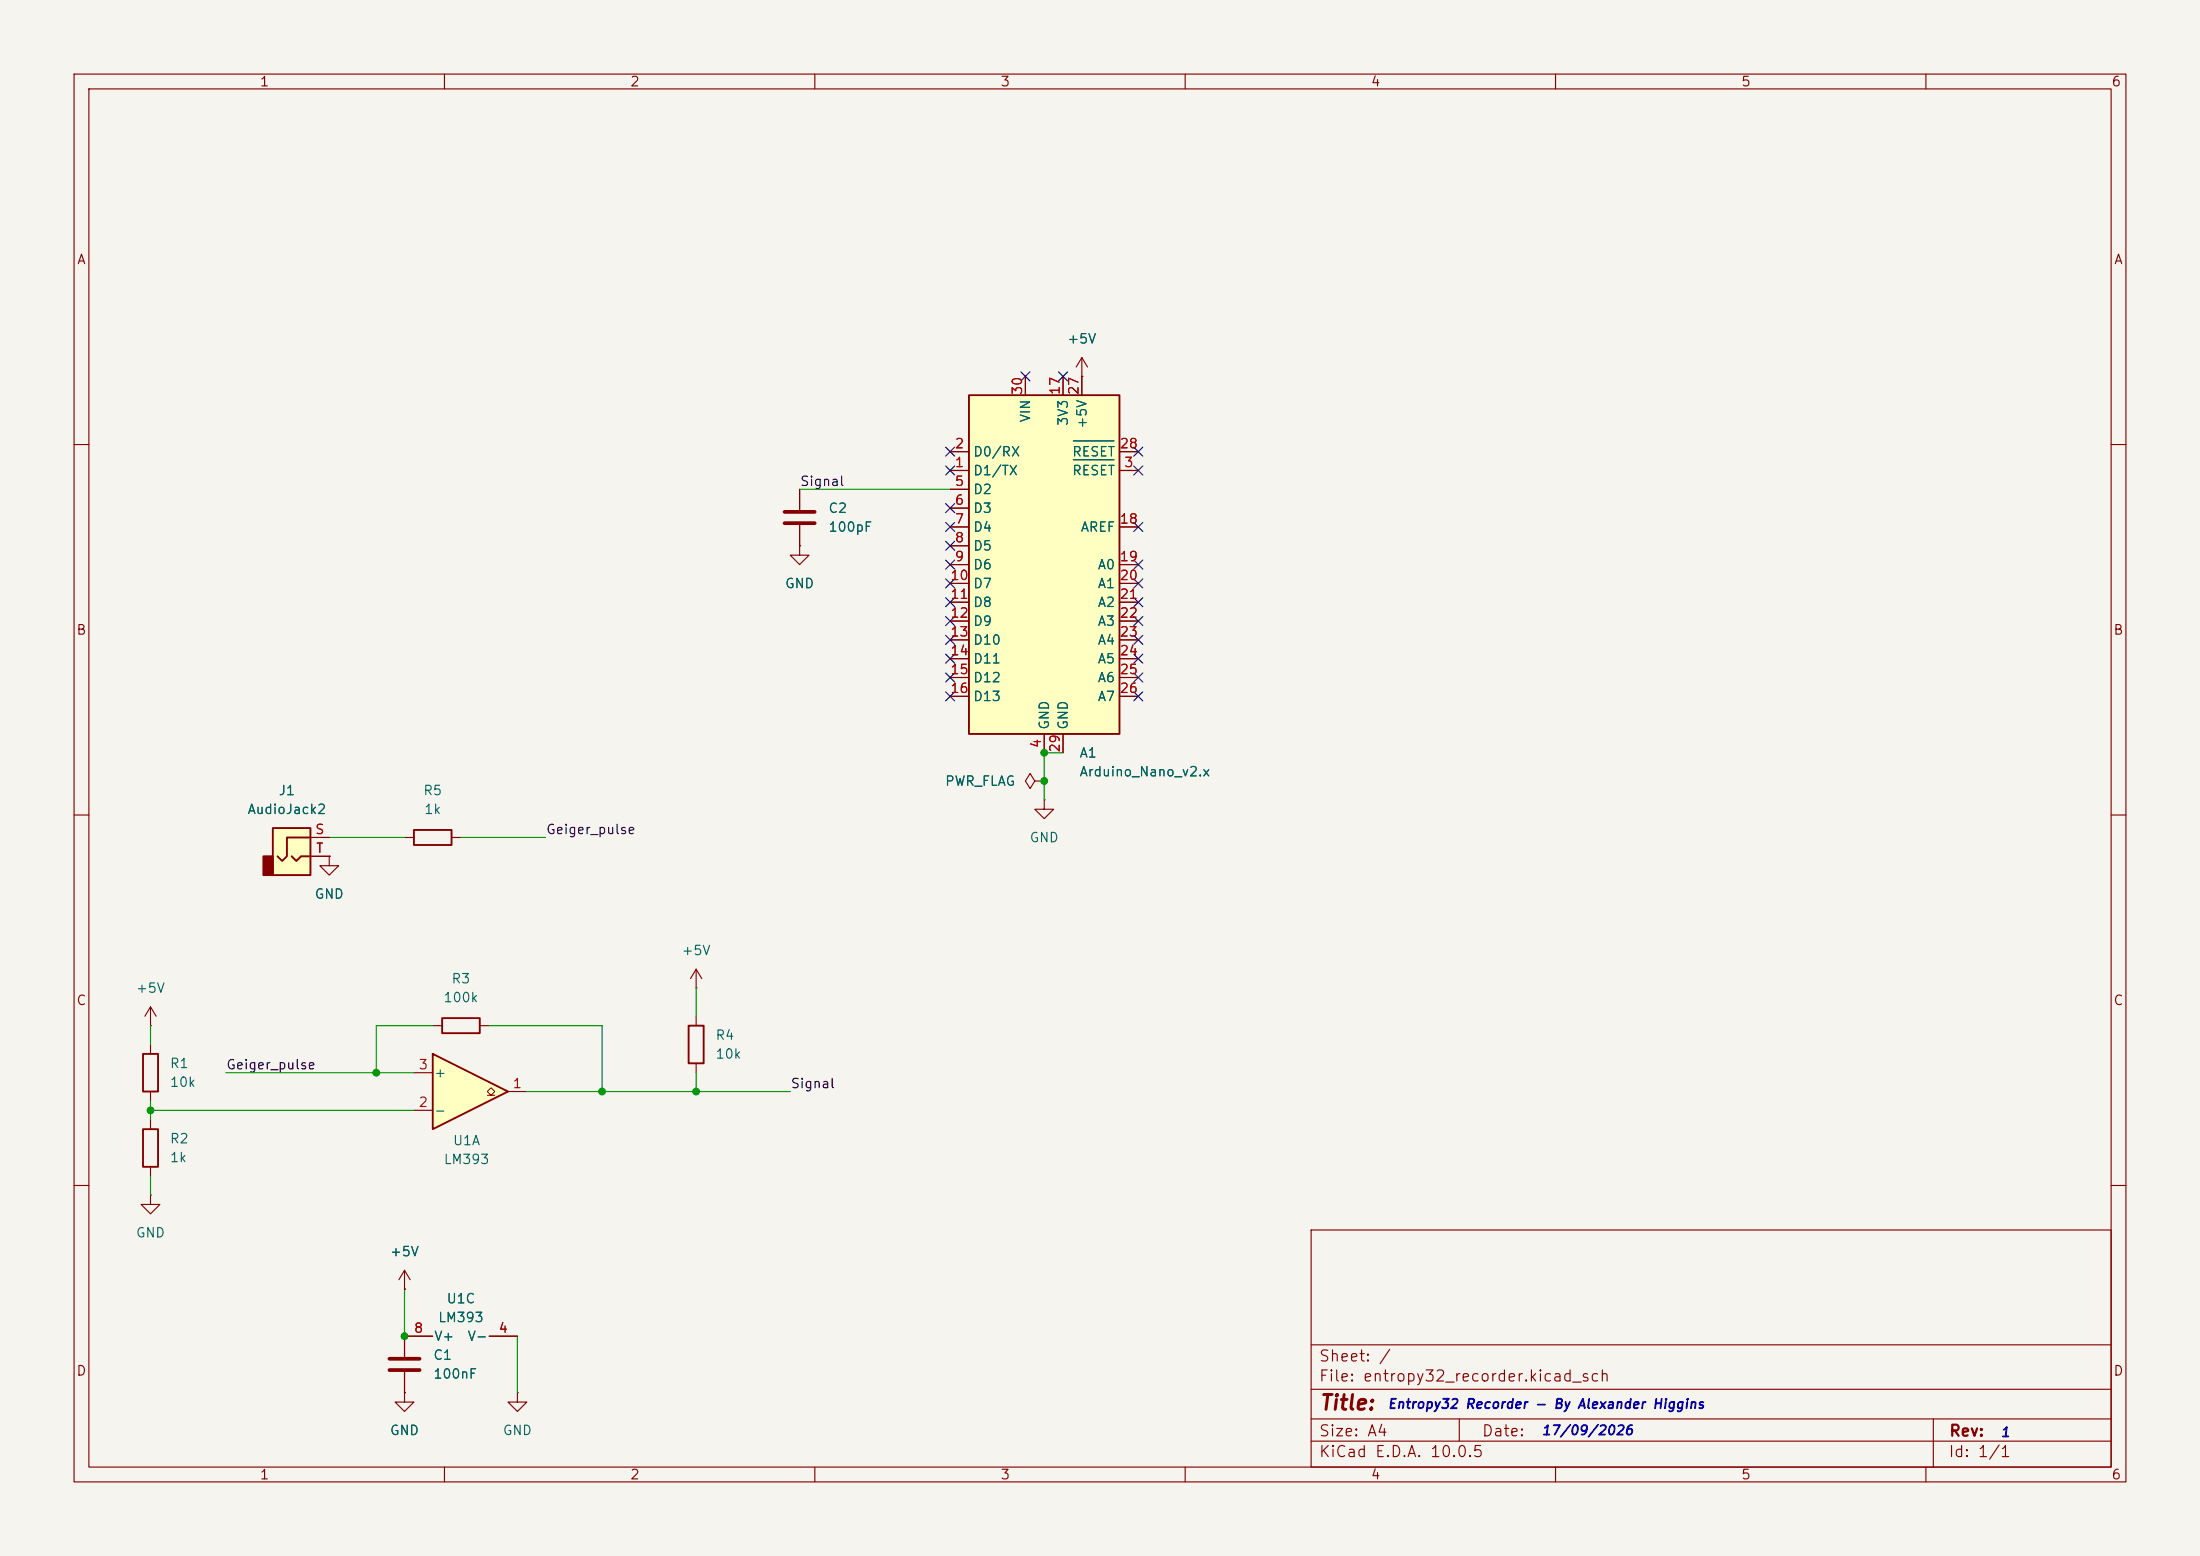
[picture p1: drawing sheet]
(kicad_sch
 (version 20260306)
 (generator "eeschema")
 (generator_version "10.0")
 (paper "A4")
 (lib_symbols
  (symbol "Comparator:LM393"
   (pin_names
    (offset 0.127)) (exclude_from_sim no) (in_bom yes) (on_board yes)
   (in_pos_files yes)
   (duplicate_pin_numbers_are_jumpers no)
   (property "Reference" "U" (at 3.81 3.81 0) (show_name no) (do_not_autoplace no) (effects (font (size 1.27 1.27))))
   (property "Value" "LM393" (at 6.35 -3.81 0) (show_name no) (do_not_autoplace no) (effects (font (size 1.27 1.27))))
   (property "Footprint" "" (at 0 0 0) (show_name no) (do_not_autoplace no) (hide yes) (effects (font (size 1.27 1.27))))
   (property "Datasheet" "http://www.ti.com/lit/ds/symlink/lm393.pdf" (at 0 0 0) (show_name no) (do_not_autoplace no) (hide yes) (effects (font (size 1.27 1.27))))
   (property "Description" "Low-Power, Low-Offset Voltage, Dual Comparators, DIP-8/SOIC-8/TO-99-8" (at 0 0 0) (show_name no) (do_not_autoplace no) (hide yes) (effects (font (size 1.27 1.27))))
   (property "ki_locked" "" (at 0 0 0) (show_name no) (do_not_autoplace no) (effects (font (size 1.27 1.27))))
   (symbol "LM393_1_1"
    (polyline (pts (xy -5.08 5.08) (xy 5.08 0) (xy -5.08 -5.08) (xy -5.08 5.08)) (stroke (width 0.254) (type default)) (fill (type background)))
    (polyline (pts (xy 3.302 -0.508) (xy 2.794 -0.508) (xy 3.302 0) (xy 2.794 0.508) (xy 2.286 0) (xy 2.794 -0.508) (xy 2.286 -0.508)) (stroke (width 0.127) (type default)) (fill (type none)))
    (pin open_collector line (at 7.62 0 180) (length 2.54) (name "" (effects (font (size 1.27 1.27)))) (number "1" (effects (font (size 1.27 1.27)))))
    (pin input line (at -7.62 -2.54 0) (length 2.54) (name "-" (effects (font (size 1.27 1.27)))) (number "2" (effects (font (size 1.27 1.27)))))
    (pin input line (at -7.62 2.54 0) (length 2.54) (name "+" (effects (font (size 1.27 1.27)))) (number "3" (effects (font (size 1.27 1.27))))))
   (symbol "LM393_2_1"
    (polyline (pts (xy -5.08 5.08) (xy 5.08 0) (xy -5.08 -5.08) (xy -5.08 5.08)) (stroke (width 0.254) (type default)) (fill (type background)))
    (polyline (pts (xy 3.302 -0.508) (xy 2.794 -0.508) (xy 3.302 0) (xy 2.794 0.508) (xy 2.286 0) (xy 2.794 -0.508) (xy 2.286 -0.508)) (stroke (width 0.127) (type default)) (fill (type none)))
    (pin input line (at -7.62 2.54 0) (length 2.54) (name "+" (effects (font (size 1.27 1.27)))) (number "5" (effects (font (size 1.27 1.27)))))
    (pin input line (at -7.62 -2.54 0) (length 2.54) (name "-" (effects (font (size 1.27 1.27)))) (number "6" (effects (font (size 1.27 1.27)))))
    (pin open_collector line (at 7.62 0 180) (length 2.54) (name "" (effects (font (size 1.27 1.27)))) (number "7" (effects (font (size 1.27 1.27))))))
   (symbol "LM393_3_1"
    (pin power_in line (at -2.54 -7.62 90) (length 3.81) (name "V-" (effects (font (size 1.27 1.27)))) (number "4" (effects (font (size 1.27 1.27)))))
    (pin power_in line (at -2.54 7.62 270) (length 3.81) (name "V+" (effects (font (size 1.27 1.27)))) (number "8" (effects (font (size 1.27 1.27))))))
   (embedded_fonts no))
  (symbol "Connector_Audio:AudioJack2" (exclude_from_sim no) (in_bom yes) (on_board yes)
   (in_pos_files yes)
   (duplicate_pin_numbers_are_jumpers no)
   (property "Reference" "J" (at 0 8.89 0) (show_name no) (do_not_autoplace no) (effects (font (size 1.27 1.27))))
   (property "Value" "AudioJack2" (at 0 6.35 0) (show_name no) (do_not_autoplace no) (effects (font (size 1.27 1.27))))
   (property "Footprint" "" (at 0 0 0) (show_name no) (do_not_autoplace no) (hide yes) (effects (font (size 1.27 1.27))))
   (property "Datasheet" "" (at 0 0 0) (show_name no) (do_not_autoplace no) (hide yes) (effects (font (size 1.27 1.27))))
   (property "Description" "Audio Jack, 2 Poles (Mono / TS)" (at 0 0 0) (show_name no) (do_not_autoplace no) (hide yes) (effects (font (size 1.27 1.27))))
   (symbol "AudioJack2_0_1"
    (rectangle (start -3.81 0) (end -2.54 -2.54) (stroke (width 0.254) (type default)) (fill (type outline)))
    (rectangle (start -2.54 3.81) (end 2.54 -2.54) (stroke (width 0.254) (type default)) (fill (type background)))
    (polyline (pts (xy 0 0) (xy 0.635 -0.635) (xy 1.27 0) (xy 2.54 0)) (stroke (width 0.254) (type default)) (fill (type none)))
    (polyline (pts (xy 2.54 2.54) (xy -0.635 2.54) (xy -0.635 0) (xy -1.27 -0.635) (xy -1.905 0)) (stroke (width 0.254) (type default)) (fill (type none))))
   (symbol "AudioJack2_1_1"
    (pin passive line (at 5.08 2.54 180) (length 2.54) (name "" (effects (font (size 1.27 1.27)))) (number "S" (effects (font (size 1.27 1.27)))))
    (pin passive line (at 5.08 0 180) (length 2.54) (name "" (effects (font (size 1.27 1.27)))) (number "T" (effects (font (size 1.27 1.27))))))
   (embedded_fonts no))
  (symbol "Device:C"
   (pin_numbers (hide yes))
   (pin_names
    (offset 0.254)) (exclude_from_sim no) (in_bom yes) (on_board yes)
   (in_pos_files yes)
   (duplicate_pin_numbers_are_jumpers no)
   (property "Reference" "C" (at 0.635 2.54 0) (show_name no) (do_not_autoplace no) (effects (font (size 1.27 1.27)) (justify left)))
   (property "Value" "C" (at 0.635 -2.54 0) (show_name no) (do_not_autoplace no) (effects (font (size 1.27 1.27)) (justify left)))
   (property "Footprint" "" (at 0.9652 -3.81 0) (show_name no) (do_not_autoplace no) (hide yes) (effects (font (size 1.27 1.27))))
   (property "Datasheet" "" (at 0 0 0) (show_name no) (do_not_autoplace no) (hide yes) (effects (font (size 1.27 1.27))))
   (property "Description" "Unpolarized capacitor" (at 0 0 0) (show_name no) (do_not_autoplace no) (hide yes) (effects (font (size 1.27 1.27))))
   (symbol "C_0_1"
    (polyline (pts (xy -2.032 0.762) (xy 2.032 0.762)) (stroke (width 0.508) (type default)) (fill (type none)))
    (polyline (pts (xy -2.032 -0.762) (xy 2.032 -0.762)) (stroke (width 0.508) (type default)) (fill (type none))))
   (symbol "C_1_1"
    (pin passive line (at 0 3.81 270) (length 2.794) (name "" (effects (font (size 1.27 1.27)))) (number "1" (effects (font (size 1.27 1.27)))))
    (pin passive line (at 0 -3.81 90) (length 2.794) (name "" (effects (font (size 1.27 1.27)))) (number "2" (effects (font (size 1.27 1.27))))))
   (embedded_fonts no))
  (symbol "Device:R"
   (pin_numbers (hide yes))
   (pin_names
    (offset 0)) (exclude_from_sim no) (in_bom yes) (on_board yes)
   (in_pos_files yes)
   (duplicate_pin_numbers_are_jumpers no)
   (property "Reference" "R" (at 2.032 0 90) (show_name no) (do_not_autoplace no) (effects (font (size 1.27 1.27))))
   (property "Value" "R" (at 0 0 90) (show_name no) (do_not_autoplace no) (effects (font (size 1.27 1.27))))
   (property "Footprint" "" (at -1.778 0 90) (show_name no) (do_not_autoplace no) (hide yes) (effects (font (size 1.27 1.27))))
   (property "Datasheet" "" (at 0 0 0) (show_name no) (do_not_autoplace no) (hide yes) (effects (font (size 1.27 1.27))))
   (property "Description" "Resistor" (at 0 0 0) (show_name no) (do_not_autoplace no) (hide yes) (effects (font (size 1.27 1.27))))
   (symbol "R_0_1"
    (rectangle (start -1.016 -2.54) (end 1.016 2.54) (stroke (width 0.254) (type default)) (fill (type none))))
   (symbol "R_1_1"
    (pin passive line (at 0 3.81 270) (length 1.27) (name "" (effects (font (size 1.27 1.27)))) (number "1" (effects (font (size 1.27 1.27)))))
    (pin passive line (at 0 -3.81 90) (length 1.27) (name "" (effects (font (size 1.27 1.27)))) (number "2" (effects (font (size 1.27 1.27))))))
   (embedded_fonts no))
  (symbol "MCU_Module:Arduino_Nano_v2.x" (exclude_from_sim no) (in_bom yes) (on_board yes)
   (in_pos_files yes)
   (duplicate_pin_numbers_are_jumpers no)
   (property "Reference" "A" (at -10.16 23.495 0) (show_name no) (do_not_autoplace no) (effects (font (size 1.27 1.27)) (justify left bottom)))
   (property "Value" "Arduino_Nano_v2.x" (at 5.08 -24.13 0) (show_name no) (do_not_autoplace no) (effects (font (size 1.27 1.27)) (justify left top)))
   (property "Footprint" "Module:Arduino_Nano" (at 0 0 0) (show_name no) (do_not_autoplace no) (hide yes) (effects (font (size 1.27 1.27)
    (italic yes))))
   (property "Datasheet" "https://www.arduino.cc/en/uploads/Main/ArduinoNanoManual23.pdf" (at 0 0 0) (show_name no) (do_not_autoplace no) (hide yes) (effects (font (size 1.27 1.27))))
   (property "Description" "Arduino Nano v2.x" (at 0 0 0) (show_name no) (do_not_autoplace no) (hide yes) (effects (font (size 1.27 1.27))))
   (symbol "Arduino_Nano_v2.x_0_1"
    (rectangle (start -10.16 22.86) (end 10.16 -22.86) (stroke (width 0.254) (type default)) (fill (type background))))
   (symbol "Arduino_Nano_v2.x_1_1"
    (pin bidirectional line (at -12.7 12.7 0) (length 2.54) (name "D1/TX" (effects (font (size 1.27 1.27)))) (number "1" (effects (font (size 1.27 1.27)))))
    (pin bidirectional line (at -12.7 15.24 0) (length 2.54) (name "D0/RX" (effects (font (size 1.27 1.27)))) (number "2" (effects (font (size 1.27 1.27)))))
    (pin input line (at 12.7 12.7 180) (length 2.54) (name "~{RESET}" (effects (font (size 1.27 1.27)))) (number "3" (effects (font (size 1.27 1.27)))))
    (pin power_in line (at 0 -25.4 90) (length 2.54) (name "GND" (effects (font (size 1.27 1.27)))) (number "4" (effects (font (size 1.27 1.27)))))
    (pin bidirectional line (at -12.7 10.16 0) (length 2.54) (name "D2" (effects (font (size 1.27 1.27)))) (number "5" (effects (font (size 1.27 1.27)))))
    (pin bidirectional line (at -12.7 7.62 0) (length 2.54) (name "D3" (effects (font (size 1.27 1.27)))) (number "6" (effects (font (size 1.27 1.27)))))
    (pin bidirectional line (at -12.7 5.08 0) (length 2.54) (name "D4" (effects (font (size 1.27 1.27)))) (number "7" (effects (font (size 1.27 1.27)))))
    (pin bidirectional line (at -12.7 2.54 0) (length 2.54) (name "D5" (effects (font (size 1.27 1.27)))) (number "8" (effects (font (size 1.27 1.27)))))
    (pin bidirectional line (at -12.7 0 0) (length 2.54) (name "D6" (effects (font (size 1.27 1.27)))) (number "9" (effects (font (size 1.27 1.27)))))
    (pin bidirectional line (at -12.7 -2.54 0) (length 2.54) (name "D7" (effects (font (size 1.27 1.27)))) (number "10" (effects (font (size 1.27 1.27)))))
    (pin bidirectional line (at -12.7 -5.08 0) (length 2.54) (name "D8" (effects (font (size 1.27 1.27)))) (number "11" (effects (font (size 1.27 1.27)))))
    (pin bidirectional line (at -12.7 -7.62 0) (length 2.54) (name "D9" (effects (font (size 1.27 1.27)))) (number "12" (effects (font (size 1.27 1.27)))))
    (pin bidirectional line (at -12.7 -10.16 0) (length 2.54) (name "D10" (effects (font (size 1.27 1.27)))) (number "13" (effects (font (size 1.27 1.27)))))
    (pin bidirectional line (at -12.7 -12.7 0) (length 2.54) (name "D11" (effects (font (size 1.27 1.27)))) (number "14" (effects (font (size 1.27 1.27)))))
    (pin bidirectional line (at -12.7 -15.24 0) (length 2.54) (name "D12" (effects (font (size 1.27 1.27)))) (number "15" (effects (font (size 1.27 1.27)))))
    (pin bidirectional line (at -12.7 -17.78 0) (length 2.54) (name "D13" (effects (font (size 1.27 1.27)))) (number "16" (effects (font (size 1.27 1.27)))))
    (pin power_out line (at 2.54 25.4 270) (length 2.54) (name "3V3" (effects (font (size 1.27 1.27)))) (number "17" (effects (font (size 1.27 1.27)))))
    (pin input line (at 12.7 5.08 180) (length 2.54) (name "AREF" (effects (font (size 1.27 1.27)))) (number "18" (effects (font (size 1.27 1.27)))))
    (pin bidirectional line (at 12.7 0 180) (length 2.54) (name "A0" (effects (font (size 1.27 1.27)))) (number "19" (effects (font (size 1.27 1.27)))))
    (pin bidirectional line (at 12.7 -2.54 180) (length 2.54) (name "A1" (effects (font (size 1.27 1.27)))) (number "20" (effects (font (size 1.27 1.27)))))
    (pin bidirectional line (at 12.7 -5.08 180) (length 2.54) (name "A2" (effects (font (size 1.27 1.27)))) (number "21" (effects (font (size 1.27 1.27)))))
    (pin bidirectional line (at 12.7 -7.62 180) (length 2.54) (name "A3" (effects (font (size 1.27 1.27)))) (number "22" (effects (font (size 1.27 1.27)))))
    (pin bidirectional line (at 12.7 -10.16 180) (length 2.54) (name "A4" (effects (font (size 1.27 1.27)))) (number "23" (effects (font (size 1.27 1.27)))))
    (pin bidirectional line (at 12.7 -12.7 180) (length 2.54) (name "A5" (effects (font (size 1.27 1.27)))) (number "24" (effects (font (size 1.27 1.27)))))
    (pin bidirectional line (at 12.7 -15.24 180) (length 2.54) (name "A6" (effects (font (size 1.27 1.27)))) (number "25" (effects (font (size 1.27 1.27)))))
    (pin bidirectional line (at 12.7 -17.78 180) (length 2.54) (name "A7" (effects (font (size 1.27 1.27)))) (number "26" (effects (font (size 1.27 1.27)))))
    (pin power_out line (at 5.08 25.4 270) (length 2.54) (name "+5V" (effects (font (size 1.27 1.27)))) (number "27" (effects (font (size 1.27 1.27)))))
    (pin input line (at 12.7 15.24 180) (length 2.54) (name "~{RESET}" (effects (font (size 1.27 1.27)))) (number "28" (effects (font (size 1.27 1.27)))))
    (pin power_in line (at 2.54 -25.4 90) (length 2.54) (name "GND" (effects (font (size 1.27 1.27)))) (number "29" (effects (font (size 1.27 1.27)))))
    (pin power_in line (at -2.54 25.4 270) (length 2.54) (name "VIN" (effects (font (size 1.27 1.27)))) (number "30" (effects (font (size 1.27 1.27))))))
   (embedded_fonts no))
  (symbol "power:+5V"
   (power global)
   (pin_numbers (hide yes))
   (pin_names
    (offset 0) (hide yes)) (exclude_from_sim no) (in_bom yes) (on_board yes)
   (in_pos_files yes)
   (duplicate_pin_numbers_are_jumpers no)
   (property "Reference" "#PWR" (at 0 -3.81 0) (show_name no) (do_not_autoplace no) (hide yes) (effects (font (size 1.27 1.27))))
   (property "Value" "+5V" (at 0 3.556 0) (show_name no) (do_not_autoplace no) (effects (font (size 1.27 1.27))))
   (property "Footprint" "" (at 0 0 0) (show_name no) (do_not_autoplace no) (hide yes) (effects (font (size 1.27 1.27))))
   (property "Datasheet" "" (at 0 0 0) (show_name no) (do_not_autoplace no) (hide yes) (effects (font (size 1.27 1.27))))
   (property "Description" "Power symbol creates a global label with name \"+5V\"" (at 0 0 0) (show_name no) (do_not_autoplace no) (hide yes) (effects (font (size 1.27 1.27))))
   (symbol "+5V_0_1"
    (polyline (pts (xy -0.762 1.27) (xy 0 2.54)) (stroke (width 0) (type default)) (fill (type none)))
    (polyline (pts (xy 0 2.54) (xy 0.762 1.27)) (stroke (width 0) (type default)) (fill (type none)))
    (polyline (pts (xy 0 0) (xy 0 2.54)) (stroke (width 0) (type default)) (fill (type none))))
   (symbol "+5V_1_1"
    (pin power_in line (at 0 0 90) (length 0) (name "" (effects (font (size 1.27 1.27)))) (number "1" (effects (font (size 1.27 1.27))))))
   (embedded_fonts no))
  (symbol "power:GND"
   (power global)
   (pin_numbers (hide yes))
   (pin_names
    (offset 0) (hide yes)) (exclude_from_sim no) (in_bom yes) (on_board yes)
   (in_pos_files yes)
   (duplicate_pin_numbers_are_jumpers no)
   (property "Reference" "#PWR" (at 0 -6.35 0) (show_name no) (do_not_autoplace no) (hide yes) (effects (font (size 1.27 1.27))))
   (property "Value" "GND" (at 0 -3.81 0) (show_name no) (do_not_autoplace no) (effects (font (size 1.27 1.27))))
   (property "Footprint" "" (at 0 0 0) (show_name no) (do_not_autoplace no) (hide yes) (effects (font (size 1.27 1.27))))
   (property "Datasheet" "" (at 0 0 0) (show_name no) (do_not_autoplace no) (hide yes) (effects (font (size 1.27 1.27))))
   (property "Description" "Power symbol creates a global label with name \"GND\" , ground" (at 0 0 0) (show_name no) (do_not_autoplace no) (hide yes) (effects (font (size 1.27 1.27))))
   (symbol "GND_0_1"
    (polyline (pts (xy 0 0) (xy 0 -1.27) (xy 1.27 -1.27) (xy 0 -2.54) (xy -1.27 -1.27) (xy 0 -1.27)) (stroke (width 0) (type default)) (fill (type none))))
   (symbol "GND_1_1"
    (pin power_in line (at 0 0 270) (length 0) (name "" (effects (font (size 1.27 1.27)))) (number "1" (effects (font (size 1.27 1.27))))))
   (embedded_fonts no))
  (symbol "power:PWR_FLAG"
   (power global)
   (pin_numbers (hide yes))
   (pin_names
    (offset 0) (hide yes)) (exclude_from_sim no) (in_bom yes) (on_board yes)
   (in_pos_files yes)
   (duplicate_pin_numbers_are_jumpers no)
   (property "Reference" "#FLG" (at 0 1.905 0) (show_name no) (do_not_autoplace no) (hide yes) (effects (font (size 1.27 1.27))))
   (property "Value" "PWR_FLAG" (at 0 3.81 0) (show_name no) (do_not_autoplace no) (effects (font (size 1.27 1.27))))
   (property "Footprint" "" (at 0 0 0) (show_name no) (do_not_autoplace no) (hide yes) (effects (font (size 1.27 1.27))))
   (property "Datasheet" "" (at 0 0 0) (show_name no) (do_not_autoplace no) (hide yes) (effects (font (size 1.27 1.27))))
   (property "Description" "Special symbol for telling ERC where power comes from" (at 0 0 0) (show_name no) (do_not_autoplace no) (hide yes) (effects (font (size 1.27 1.27))))
   (symbol "PWR_FLAG_0_0"
    (pin power_out line (at 0 0 90) (length 0) (name "" (effects (font (size 1.27 1.27)))) (number "1" (effects (font (size 1.27 1.27))))))
   (symbol "PWR_FLAG_0_1"
    (polyline (pts (xy 0 0) (xy 0 1.27) (xy -1.016 1.905) (xy 0 2.54) (xy 1.016 1.905) (xy 0 1.27)) (stroke (width 0) (type default)) (fill (type none))))
   (embedded_fonts no)))
 (text "Entropy32 Recorder - By Alexander Higgins"
  (exclude_from_sim no)
  (at 208.788 189.738 0)
  (effects (font (size 1.27 1.27) (thickness 0.254)
    (bold yes)
    (italic yes))))
 (text "1"
  (exclude_from_sim no)
  (at 270.764 193.548 0)
  (effects (font (size 1.27 1.27) (thickness 0.254)
    (bold yes)
    (italic yes))))
 (text "Entropy32 Recorder"
  (exclude_from_sim no)
  (at 227.076 176.53 0)
  (effects (font
    (face "Unispace") (size 6.35 6.35)
    (bold yes)
    (italic yes))))
 (text "17/09/2026"
  (exclude_from_sim no)
  (at 214.376 193.294 0)
  (effects (font (size 1.27 1.27) (thickness 0.254)
    (bold yes)
    (italic yes))))
 (junction
  (at 54.61 180.34)
  (diameter 0)
  (color 0 0 0 0))
 (junction
  (at 93.98 147.32)
  (diameter 0)
  (color 0 0 0 0))
 (junction
  (at 50.8 144.78)
  (diameter 0)
  (color 0 0 0 0))
 (junction
  (at 140.97 101.6)
  (diameter 0)
  (color 0 0 0 0))
 (junction
  (at 140.97 105.41)
  (diameter 0)
  (color 0 0 0 0))
 (junction
  (at 20.32 149.86)
  (diameter 0)
  (color 0 0 0 0))
 (junction
  (at 81.28 147.32)
  (diameter 0)
  (color 0 0 0 0))
 (no_connect
  (at 138.43 50.8))
 (no_connect
  (at 128.27 83.82))
 (no_connect
  (at 128.27 76.2))
 (no_connect
  (at 128.27 91.44))
 (no_connect
  (at 143.51 50.8))
 (no_connect
  (at 153.67 78.74))
 (no_connect
  (at 153.67 71.12))
 (no_connect
  (at 153.67 93.98))
 (no_connect
  (at 128.27 60.96))
 (no_connect
  (at 128.27 86.36))
 (no_connect
  (at 153.67 63.5))
 (no_connect
  (at 128.27 93.98))
 (no_connect
  (at 128.27 78.74))
 (no_connect
  (at 128.27 73.66))
 (no_connect
  (at 153.67 83.82))
 (no_connect
  (at 153.67 91.44))
 (no_connect
  (at 153.67 76.2))
 (no_connect
  (at 128.27 71.12))
 (no_connect
  (at 153.67 86.36))
 (no_connect
  (at 153.67 81.28))
 (no_connect
  (at 128.27 63.5))
 (no_connect
  (at 128.27 88.9))
 (no_connect
  (at 128.27 81.28))
 (no_connect
  (at 153.67 88.9))
 (no_connect
  (at 153.67 60.96))
 (no_connect
  (at 128.27 68.58))
 (wire
  (pts (xy 81.28 138.43) (xy 81.28 147.32))
  (stroke (width 0) (type default)))
 (wire
  (pts (xy 140.97 101.6) (xy 143.51 101.6))
  (stroke (width 0) (type default)))
 (wire
  (pts (xy 55.88 149.86) (xy 20.32 149.86))
  (stroke (width 0) (type default)))
 (wire
  (pts (xy 140.97 101.6) (xy 140.97 105.41))
  (stroke (width 0) (type default)))
 (wire
  (pts (xy 93.98 133.35) (xy 93.98 137.16))
  (stroke (width 0) (type default)))
 (wire
  (pts (xy 50.8 144.78) (xy 55.88 144.78))
  (stroke (width 0) (type default)))
 (wire
  (pts (xy 54.61 113.03) (xy 44.45 113.03))
  (stroke (width 0) (type default)))
 (wire
  (pts (xy 81.28 147.32) (xy 93.98 147.32))
  (stroke (width 0) (type default)))
 (wire
  (pts (xy 20.32 158.75) (xy 20.32 161.29))
  (stroke (width 0) (type default)))
 (wire
  (pts (xy 54.61 173.99) (xy 54.61 180.34))
  (stroke (width 0) (type default)))
 (wire
  (pts (xy 93.98 147.32) (xy 106.68 147.32))
  (stroke (width 0) (type default)))
 (wire
  (pts (xy 50.8 138.43) (xy 50.8 144.78))
  (stroke (width 0) (type default)))
 (wire
  (pts (xy 20.32 149.86) (xy 20.32 151.13))
  (stroke (width 0) (type default)))
 (wire
  (pts (xy 20.32 148.59) (xy 20.32 149.86))
  (stroke (width 0) (type default)))
 (wire
  (pts (xy 69.85 180.34) (xy 69.85 187.96))
  (stroke (width 0) (type default)))
 (wire
  (pts (xy 58.42 138.43) (xy 50.8 138.43))
  (stroke (width 0) (type default)))
 (wire
  (pts (xy 140.97 105.41) (xy 140.97 107.95))
  (stroke (width 0) (type default)))
 (wire
  (pts (xy 66.04 138.43) (xy 81.28 138.43))
  (stroke (width 0) (type default)))
 (wire
  (pts (xy 107.95 66.04) (xy 128.27 66.04))
  (stroke (width 0) (type default)))
 (wire
  (pts (xy 81.28 147.32) (xy 71.12 147.32))
  (stroke (width 0) (type default)))
 (wire
  (pts (xy 30.48 144.78) (xy 50.8 144.78))
  (stroke (width 0) (type default)))
 (wire
  (pts (xy 73.66 113.03) (xy 62.23 113.03))
  (stroke (width 0) (type default)))
 (wire
  (pts (xy 93.98 147.32) (xy 93.98 144.78))
  (stroke (width 0) (type default)))
 (wire
  (pts (xy 20.32 138.43) (xy 20.32 140.97))
  (stroke (width 0) (type default)))
 (label "Signal"
  (at 107.95 66.04 0)
  (effects (font (size 1.27 1.27)) (justify left bottom)))
 (label "Signal"
  (at 106.68 147.32 0)
  (effects (font (size 1.27 1.27)) (justify left bottom)))
 (label "Geiger_pulse"
  (at 30.48 144.78 0)
  (effects (font (size 1.27 1.27)) (justify left bottom)))
 (label "Geiger_pulse"
  (at 73.66 113.03 0)
  (effects (font (size 1.27 1.27)) (justify left bottom)))
 (symbol
  (lib_id "Connector_Audio:AudioJack2")
  (at 39.37 115.57 0)
  (unit 1)
  (body_style 1)
  (exclude_from_sim no)
  (in_bom yes)
  (on_board yes)
  (in_pos_files yes)
  (dnp no)
  (fields_autoplaced yes)
  (property "Reference" "J1" (at 38.735 106.68 0) (show_name no) (do_not_autoplace no) (effects (font (size 1.27 1.27))))
  (property "Value" "AudioJack2" (at 38.735 109.22 0) (show_name no) (do_not_autoplace no) (effects (font (size 1.27 1.27))))
  (property "Footprint" "Connector_Audio:Jack_3.5mm_PJ320E_Horizontal" (at 39.37 115.57 0) (hide yes) (show_name no) (do_not_autoplace no) (effects (font (size 1.27 1.27))))
  (property "Datasheet" "" (at 39.37 115.57 0) (hide yes) (show_name no) (do_not_autoplace no) (effects (font (size 1.27 1.27))))
  (property "Description" "Audio Jack, 2 Poles (Mono / TS)" (at 39.37 115.57 0) (hide yes) (show_name no) (do_not_autoplace no) (effects (font (size 1.27 1.27))))
  (pin "S")
  (pin "T"))
 (symbol
  (lib_id "power:GND")
  (at 44.45 115.57 0)
  (unit 1)
  (body_style 1)
  (exclude_from_sim no)
  (in_bom yes)
  (on_board yes)
  (in_pos_files yes)
  (dnp no)
  (fields_autoplaced yes)
  (property "Reference" "#PWR08" (at 44.45 121.92 0) (hide yes) (show_name no) (do_not_autoplace no) (effects (font (size 1.27 1.27))))
  (property "Value" "GND" (at 44.45 120.65 0) (show_name no) (do_not_autoplace no) (effects (font (size 1.27 1.27))))
  (property "Footprint" "" (at 44.45 115.57 0) (hide yes) (show_name no) (do_not_autoplace no) (effects (font (size 1.27 1.27))))
  (property "Datasheet" "" (at 44.45 115.57 0) (hide yes) (show_name no) (do_not_autoplace no) (effects (font (size 1.27 1.27))))
  (property "Description" "Power symbol creates a global label with name \"GND\" , ground" (at 44.45 115.57 0) (hide yes) (show_name no) (do_not_autoplace no) (effects (font (size 1.27 1.27))))
  (pin "1"))
 (symbol
  (lib_id "Device:R")
  (at 62.23 138.43 90)
  (unit 1)
  (body_style 1)
  (exclude_from_sim no)
  (in_bom yes)
  (on_board yes)
  (in_pos_files yes)
  (dnp no)
  (fields_autoplaced yes)
  (property "Reference" "R3" (at 62.23 132.08 90) (show_name no) (do_not_autoplace no) (effects (font (size 1.27 1.27))))
  (property "Value" "100k" (at 62.23 134.62 90) (show_name no) (do_not_autoplace no) (effects (font (size 1.27 1.27))))
  (property "Footprint" "Resistor_THT:R_Axial_DIN0207_L6.3mm_D2.5mm_P7.62mm_Horizontal" (at 62.23 140.208 90) (hide yes) (show_name no) (do_not_autoplace no) (effects (font (size 1.27 1.27))))
  (property "Datasheet" "" (at 62.23 138.43 0) (hide yes) (show_name no) (do_not_autoplace no) (effects (font (size 1.27 1.27))))
  (property "Description" "Resistor" (at 62.23 138.43 0) (hide yes) (show_name no) (do_not_autoplace no) (effects (font (size 1.27 1.27))))
  (pin "1")
  (pin "2"))
 (symbol
  (lib_id "Comparator:LM393")
  (at 63.5 147.32 0)
  (unit 1)
  (body_style 1)
  (exclude_from_sim no)
  (in_bom yes)
  (on_board yes)
  (in_pos_files yes)
  (dnp no)
  (property "Reference" "U1" (at 62.992 153.924 0) (show_name no) (do_not_autoplace no) (effects (font (size 1.27 1.27))))
  (property "Value" "LM393" (at 62.992 156.464 0) (show_name no) (do_not_autoplace no) (effects (font (size 1.27 1.27))))
  (property "Footprint" "Package_DIP:DIP-8_W7.62mm" (at 63.5 147.32 0) (hide yes) (show_name no) (do_not_autoplace no) (effects (font (size 1.27 1.27))))
  (property "Datasheet" "http://www.ti.com/lit/ds/symlink/lm393.pdf" (at 63.5 147.32 0) (hide yes) (show_name no) (do_not_autoplace no) (effects (font (size 1.27 1.27))))
  (property "Description" "Low-Power, Low-Offset Voltage, Dual Comparators, DIP-8/SOIC-8/TO-99-8" (at 63.5 147.32 0) (hide yes) (show_name no) (do_not_autoplace no) (effects (font (size 1.27 1.27))))
  (pin "4")
  (pin "2")
  (pin "8")
  (pin "3")
  (pin "6")
  (pin "1")
  (pin "5")
  (pin "7"))
 (symbol
  (lib_id "MCU_Module:Arduino_Nano_v2.x")
  (at 140.97 76.2 0)
  (unit 1)
  (body_style 1)
  (exclude_from_sim no)
  (in_bom yes)
  (on_board yes)
  (in_pos_files yes)
  (dnp no)
  (fields_autoplaced yes)
  (property "Reference" "A1" (at 145.6533 101.6 0) (show_name no) (do_not_autoplace no) (effects (font (size 1.27 1.27)) (justify left)))
  (property "Value" "Arduino_Nano_v2.x" (at 145.6533 104.14 0) (show_name no) (do_not_autoplace no) (effects (font (size 1.27 1.27)) (justify left)))
  (property "Footprint" "Module:Arduino_Nano" (at 140.97 76.2 0) (hide yes) (show_name no) (do_not_autoplace no) (effects (font (size 1.27 1.27)
    (italic yes))))
  (property "Datasheet" "https://www.arduino.cc/en/uploads/Main/ArduinoNanoManual23.pdf" (at 140.97 76.2 0) (hide yes) (show_name no) (do_not_autoplace no) (effects (font (size 1.27 1.27))))
  (property "Description" "Arduino Nano v2.x" (at 140.97 76.2 0) (hide yes) (show_name no) (do_not_autoplace no) (effects (font (size 1.27 1.27))))
  (pin "18")
  (pin "10")
  (pin "8")
  (pin "12")
  (pin "15")
  (pin "7")
  (pin "9")
  (pin "1")
  (pin "2")
  (pin "4")
  (pin "11")
  (pin "14")
  (pin "6")
  (pin "13")
  (pin "19")
  (pin "21")
  (pin "5")
  (pin "17")
  (pin "23")
  (pin "3")
  (pin "16")
  (pin "25")
  (pin "26")
  (pin "22")
  (pin "30")
  (pin "28")
  (pin "20")
  (pin "27")
  (pin "29")
  (pin "24"))
 (symbol
  (lib_id "Device:R")
  (at 93.98 140.97 0)
  (unit 1)
  (body_style 1)
  (exclude_from_sim no)
  (in_bom yes)
  (on_board yes)
  (in_pos_files yes)
  (dnp no)
  (fields_autoplaced yes)
  (property "Reference" "R4" (at 96.52 139.6999 0) (show_name no) (do_not_autoplace no) (effects (font (size 1.27 1.27)) (justify left)))
  (property "Value" "10k" (at 96.52 142.2399 0) (show_name no) (do_not_autoplace no) (effects (font (size 1.27 1.27)) (justify left)))
  (property "Footprint" "Resistor_THT:R_Axial_DIN0207_L6.3mm_D2.5mm_P7.62mm_Horizontal" (at 92.202 140.97 90) (hide yes) (show_name no) (do_not_autoplace no) (effects (font (size 1.27 1.27))))
  (property "Datasheet" "" (at 93.98 140.97 0) (hide yes) (show_name no) (do_not_autoplace no) (effects (font (size 1.27 1.27))))
  (property "Description" "Resistor" (at 93.98 140.97 0) (hide yes) (show_name no) (do_not_autoplace no) (effects (font (size 1.27 1.27))))
  (pin "2")
  (pin "1"))
 (symbol
  (lib_id "power:GND")
  (at 140.97 107.95 0)
  (unit 1)
  (body_style 1)
  (exclude_from_sim no)
  (in_bom yes)
  (on_board yes)
  (in_pos_files yes)
  (dnp no)
  (fields_autoplaced yes)
  (property "Reference" "#PWR010" (at 140.97 114.3 0) (hide yes) (show_name no) (do_not_autoplace no) (effects (font (size 1.27 1.27))))
  (property "Value" "GND" (at 140.97 113.03 0) (show_name no) (do_not_autoplace no) (effects (font (size 1.27 1.27))))
  (property "Footprint" "" (at 140.97 107.95 0) (hide yes) (show_name no) (do_not_autoplace no) (effects (font (size 1.27 1.27))))
  (property "Datasheet" "" (at 140.97 107.95 0) (hide yes) (show_name no) (do_not_autoplace no) (effects (font (size 1.27 1.27))))
  (property "Description" "Power symbol creates a global label with name \"GND\" , ground" (at 140.97 107.95 0) (hide yes) (show_name no) (do_not_autoplace no) (effects (font (size 1.27 1.27))))
  (pin "1"))
 (symbol
  (lib_id "power:PWR_FLAG")
  (at 140.97 105.41 90)
  (unit 1)
  (body_style 1)
  (exclude_from_sim no)
  (in_bom yes)
  (on_board yes)
  (in_pos_files yes)
  (dnp no)
  (fields_autoplaced yes)
  (property "Reference" "#FLG02" (at 139.065 105.41 0) (hide yes) (show_name no) (do_not_autoplace no) (effects (font (size 1.27 1.27))))
  (property "Value" "PWR_FLAG" (at 137.16 105.4099 90) (show_name no) (do_not_autoplace no) (effects (font (size 1.27 1.27)) (justify left)))
  (property "Footprint" "" (at 140.97 105.41 0) (hide yes) (show_name no) (do_not_autoplace no) (effects (font (size 1.27 1.27))))
  (property "Datasheet" "" (at 140.97 105.41 0) (hide yes) (show_name no) (do_not_autoplace no) (effects (font (size 1.27 1.27))))
  (property "Description" "Special symbol for telling ERC where power comes from" (at 140.97 105.41 0) (hide yes) (show_name no) (do_not_autoplace no) (effects (font (size 1.27 1.27))))
  (pin "1"))
 (symbol
  (lib_id "power:GND")
  (at 69.85 187.96 0)
  (unit 1)
  (body_style 1)
  (exclude_from_sim no)
  (in_bom yes)
  (on_board yes)
  (in_pos_files yes)
  (dnp no)
  (fields_autoplaced yes)
  (property "Reference" "#PWR06" (at 69.85 194.31 0) (hide yes) (show_name no) (do_not_autoplace no) (effects (font (size 1.27 1.27))))
  (property "Value" "GND" (at 69.85 193.04 0) (show_name no) (do_not_autoplace no) (effects (font (size 1.27 1.27))))
  (property "Footprint" "" (at 69.85 187.96 0) (hide yes) (show_name no) (do_not_autoplace no) (effects (font (size 1.27 1.27))))
  (property "Datasheet" "" (at 69.85 187.96 0) (hide yes) (show_name no) (do_not_autoplace no) (effects (font (size 1.27 1.27))))
  (property "Description" "Power symbol creates a global label with name \"GND\" , ground" (at 69.85 187.96 0) (hide yes) (show_name no) (do_not_autoplace no) (effects (font (size 1.27 1.27))))
  (pin "1"))
 (symbol
  (lib_id "Device:R")
  (at 20.32 154.94 0)
  (unit 1)
  (body_style 1)
  (exclude_from_sim no)
  (in_bom yes)
  (on_board yes)
  (in_pos_files yes)
  (dnp no)
  (fields_autoplaced yes)
  (property "Reference" "R2" (at 22.86 153.6699 0) (show_name no) (do_not_autoplace no) (effects (font (size 1.27 1.27)) (justify left)))
  (property "Value" "1k" (at 22.86 156.2099 0) (show_name no) (do_not_autoplace no) (effects (font (size 1.27 1.27)) (justify left)))
  (property "Footprint" "Resistor_THT:R_Axial_DIN0207_L6.3mm_D2.5mm_P7.62mm_Horizontal" (at 18.542 154.94 90) (hide yes) (show_name no) (do_not_autoplace no) (effects (font (size 1.27 1.27))))
  (property "Datasheet" "" (at 20.32 154.94 0) (hide yes) (show_name no) (do_not_autoplace no) (effects (font (size 1.27 1.27))))
  (property "Description" "Resistor" (at 20.32 154.94 0) (hide yes) (show_name no) (do_not_autoplace no) (effects (font (size 1.27 1.27))))
  (pin "2")
  (pin "1"))
 (symbol
  (lib_id "Device:C")
  (at 107.95 69.85 180)
  (unit 1)
  (body_style 1)
  (exclude_from_sim no)
  (in_bom yes)
  (on_board yes)
  (in_pos_files yes)
  (dnp no)
  (fields_autoplaced yes)
  (property "Reference" "C2" (at 111.76 68.5799 0) (show_name no) (do_not_autoplace no) (effects (font (size 1.27 1.27)) (justify right)))
  (property "Value" "100pF" (at 111.76 71.1199 0) (show_name no) (do_not_autoplace no) (effects (font (size 1.27 1.27)) (justify right)))
  (property "Footprint" "Capacitor_THT:C_Disc_D5.0mm_W2.5mm_P5.00mm" (at 106.9848 66.04 0) (hide yes) (show_name no) (do_not_autoplace no) (effects (font (size 1.27 1.27))))
  (property "Datasheet" "" (at 107.95 69.85 0) (hide yes) (show_name no) (do_not_autoplace no) (effects (font (size 1.27 1.27))))
  (property "Description" "Unpolarized capacitor" (at 107.95 69.85 0) (hide yes) (show_name no) (do_not_autoplace no) (effects (font (size 1.27 1.27))))
  (pin "2")
  (pin "1"))
 (symbol
  (lib_id "Comparator:LM393")
  (at 62.23 177.8 90)
  (unit 3)
  (body_style 1)
  (exclude_from_sim no)
  (in_bom yes)
  (on_board yes)
  (in_pos_files yes)
  (dnp no)
  (fields_autoplaced yes)
  (property "Reference" "U1" (at 62.23 175.26 90) (show_name no) (do_not_autoplace no) (effects (font (size 1.27 1.27))))
  (property "Value" "LM393" (at 62.23 177.8 90) (show_name no) (do_not_autoplace no) (effects (font (size 1.27 1.27))))
  (property "Footprint" "Package_DIP:DIP-8_W7.62mm" (at 62.23 177.8 0) (hide yes) (show_name no) (do_not_autoplace no) (effects (font (size 1.27 1.27))))
  (property "Datasheet" "http://www.ti.com/lit/ds/symlink/lm393.pdf" (at 62.23 177.8 0) (hide yes) (show_name no) (do_not_autoplace no) (effects (font (size 1.27 1.27))))
  (property "Description" "Low-Power, Low-Offset Voltage, Dual Comparators, DIP-8/SOIC-8/TO-99-8" (at 62.23 177.8 0) (hide yes) (show_name no) (do_not_autoplace no) (effects (font (size 1.27 1.27))))
  (pin "3")
  (pin "5")
  (pin "2")
  (pin "1")
  (pin "8")
  (pin "4")
  (pin "6")
  (pin "7"))
 (symbol
  (lib_id "power:+5V")
  (at 20.32 138.43 0)
  (unit 1)
  (body_style 1)
  (exclude_from_sim no)
  (in_bom yes)
  (on_board yes)
  (in_pos_files yes)
  (dnp no)
  (fields_autoplaced yes)
  (property "Reference" "#PWR01" (at 20.32 142.24 0) (hide yes) (show_name no) (do_not_autoplace no) (effects (font (size 1.27 1.27))))
  (property "Value" "+5V" (at 20.32 133.35 0) (show_name no) (do_not_autoplace no) (effects (font (size 1.27 1.27))))
  (property "Footprint" "" (at 20.32 138.43 0) (hide yes) (show_name no) (do_not_autoplace no) (effects (font (size 1.27 1.27))))
  (property "Datasheet" "" (at 20.32 138.43 0) (hide yes) (show_name no) (do_not_autoplace no) (effects (font (size 1.27 1.27))))
  (property "Description" "Power symbol creates a global label with name \"+5V\"" (at 20.32 138.43 0) (hide yes) (show_name no) (do_not_autoplace no) (effects (font (size 1.27 1.27))))
  (pin "1"))
 (symbol
  (lib_id "power:+5V")
  (at 146.05 50.8 0)
  (unit 1)
  (body_style 1)
  (exclude_from_sim no)
  (in_bom yes)
  (on_board yes)
  (in_pos_files yes)
  (dnp no)
  (fields_autoplaced yes)
  (property "Reference" "#PWR09" (at 146.05 54.61 0) (hide yes) (show_name no) (do_not_autoplace no) (effects (font (size 1.27 1.27))))
  (property "Value" "+5V" (at 146.05 45.72 0) (show_name no) (do_not_autoplace no) (effects (font (size 1.27 1.27))))
  (property "Footprint" "" (at 146.05 50.8 0) (hide yes) (show_name no) (do_not_autoplace no) (effects (font (size 1.27 1.27))))
  (property "Datasheet" "" (at 146.05 50.8 0) (hide yes) (show_name no) (do_not_autoplace no) (effects (font (size 1.27 1.27))))
  (property "Description" "Power symbol creates a global label with name \"+5V\"" (at 146.05 50.8 0) (hide yes) (show_name no) (do_not_autoplace no) (effects (font (size 1.27 1.27))))
  (pin "1"))
 (symbol
  (lib_id "Device:C")
  (at 54.61 184.15 0)
  (unit 1)
  (body_style 1)
  (exclude_from_sim no)
  (in_bom yes)
  (on_board yes)
  (in_pos_files yes)
  (dnp no)
  (fields_autoplaced yes)
  (property "Reference" "C1" (at 58.42 182.8799 0) (show_name no) (do_not_autoplace no) (effects (font (size 1.27 1.27)) (justify left)))
  (property "Value" "100nF" (at 58.42 185.4199 0) (show_name no) (do_not_autoplace no) (effects (font (size 1.27 1.27)) (justify left)))
  (property "Footprint" "Capacitor_THT:C_Disc_D5.0mm_W2.5mm_P5.00mm" (at 55.5752 187.96 0) (hide yes) (show_name no) (do_not_autoplace no) (effects (font (size 1.27 1.27))))
  (property "Datasheet" "" (at 54.61 184.15 0) (hide yes) (show_name no) (do_not_autoplace no) (effects (font (size 1.27 1.27))))
  (property "Description" "Unpolarized capacitor" (at 54.61 184.15 0) (hide yes) (show_name no) (do_not_autoplace no) (effects (font (size 1.27 1.27))))
  (pin "2")
  (pin "1"))
 (symbol
  (lib_id "power:GND")
  (at 107.95 73.66 0)
  (unit 1)
  (body_style 1)
  (exclude_from_sim no)
  (in_bom yes)
  (on_board yes)
  (in_pos_files yes)
  (dnp no)
  (fields_autoplaced yes)
  (property "Reference" "#PWR07" (at 107.95 80.01 0) (hide yes) (show_name no) (do_not_autoplace no) (effects (font (size 1.27 1.27))))
  (property "Value" "GND" (at 107.95 78.74 0) (show_name no) (do_not_autoplace no) (effects (font (size 1.27 1.27))))
  (property "Footprint" "" (at 107.95 73.66 0) (hide yes) (show_name no) (do_not_autoplace no) (effects (font (size 1.27 1.27))))
  (property "Datasheet" "" (at 107.95 73.66 0) (hide yes) (show_name no) (do_not_autoplace no) (effects (font (size 1.27 1.27))))
  (property "Description" "Power symbol creates a global label with name \"GND\" , ground" (at 107.95 73.66 0) (hide yes) (show_name no) (do_not_autoplace no) (effects (font (size 1.27 1.27))))
  (pin "1"))
 (symbol
  (lib_id "power:GND")
  (at 54.61 187.96 0)
  (unit 1)
  (body_style 1)
  (exclude_from_sim no)
  (in_bom yes)
  (on_board yes)
  (in_pos_files yes)
  (dnp no)
  (fields_autoplaced yes)
  (property "Reference" "#PWR04" (at 54.61 194.31 0) (hide yes) (show_name no) (do_not_autoplace no) (effects (font (size 1.27 1.27))))
  (property "Value" "GND" (at 54.61 193.04 0) (show_name no) (do_not_autoplace no) (effects (font (size 1.27 1.27))))
  (property "Footprint" "" (at 54.61 187.96 0) (hide yes) (show_name no) (do_not_autoplace no) (effects (font (size 1.27 1.27))))
  (property "Datasheet" "" (at 54.61 187.96 0) (hide yes) (show_name no) (do_not_autoplace no) (effects (font (size 1.27 1.27))))
  (property "Description" "Power symbol creates a global label with name \"GND\" , ground" (at 54.61 187.96 0) (hide yes) (show_name no) (do_not_autoplace no) (effects (font (size 1.27 1.27))))
  (pin "1"))
 (symbol
  (lib_id "power:+5V")
  (at 93.98 133.35 0)
  (unit 1)
  (body_style 1)
  (exclude_from_sim no)
  (in_bom yes)
  (on_board yes)
  (in_pos_files yes)
  (dnp no)
  (fields_autoplaced yes)
  (property "Reference" "#PWR03" (at 93.98 137.16 0) (hide yes) (show_name no) (do_not_autoplace no) (effects (font (size 1.27 1.27))))
  (property "Value" "+5V" (at 93.98 128.27 0) (show_name no) (do_not_autoplace no) (effects (font (size 1.27 1.27))))
  (property "Footprint" "" (at 93.98 133.35 0) (hide yes) (show_name no) (do_not_autoplace no) (effects (font (size 1.27 1.27))))
  (property "Datasheet" "" (at 93.98 133.35 0) (hide yes) (show_name no) (do_not_autoplace no) (effects (font (size 1.27 1.27))))
  (property "Description" "Power symbol creates a global label with name \"+5V\"" (at 93.98 133.35 0) (hide yes) (show_name no) (do_not_autoplace no) (effects (font (size 1.27 1.27))))
  (pin "1"))
 (symbol
  (lib_id "Device:R")
  (at 58.42 113.03 90)
  (unit 1)
  (body_style 1)
  (exclude_from_sim no)
  (in_bom yes)
  (on_board yes)
  (in_pos_files yes)
  (dnp no)
  (fields_autoplaced yes)
  (property "Reference" "R5" (at 58.42 106.68 90) (show_name no) (do_not_autoplace no) (effects (font (size 1.27 1.27))))
  (property "Value" "1k" (at 58.42 109.22 90) (show_name no) (do_not_autoplace no) (effects (font (size 1.27 1.27))))
  (property "Footprint" "Resistor_THT:R_Axial_DIN0207_L6.3mm_D2.5mm_P7.62mm_Horizontal" (at 58.42 114.808 90) (hide yes) (show_name no) (do_not_autoplace no) (effects (font (size 1.27 1.27))))
  (property "Datasheet" "" (at 58.42 113.03 0) (hide yes) (show_name no) (do_not_autoplace no) (effects (font (size 1.27 1.27))))
  (property "Description" "Resistor" (at 58.42 113.03 0) (hide yes) (show_name no) (do_not_autoplace no) (effects (font (size 1.27 1.27))))
  (pin "2")
  (pin "1"))
 (symbol
  (lib_id "power:+5V")
  (at 54.61 173.99 0)
  (unit 1)
  (body_style 1)
  (exclude_from_sim no)
  (in_bom yes)
  (on_board yes)
  (in_pos_files yes)
  (dnp no)
  (fields_autoplaced yes)
  (property "Reference" "#PWR05" (at 54.61 177.8 0) (hide yes) (show_name no) (do_not_autoplace no) (effects (font (size 1.27 1.27))))
  (property "Value" "+5V" (at 54.61 168.91 0) (show_name no) (do_not_autoplace no) (effects (font (size 1.27 1.27))))
  (property "Footprint" "" (at 54.61 173.99 0) (hide yes) (show_name no) (do_not_autoplace no) (effects (font (size 1.27 1.27))))
  (property "Datasheet" "" (at 54.61 173.99 0) (hide yes) (show_name no) (do_not_autoplace no) (effects (font (size 1.27 1.27))))
  (property "Description" "Power symbol creates a global label with name \"+5V\"" (at 54.61 173.99 0) (hide yes) (show_name no) (do_not_autoplace no) (effects (font (size 1.27 1.27))))
  (pin "1"))
 (symbol
  (lib_id "Device:R")
  (at 20.32 144.78 0)
  (unit 1)
  (body_style 1)
  (exclude_from_sim no)
  (in_bom yes)
  (on_board yes)
  (in_pos_files yes)
  (dnp no)
  (fields_autoplaced yes)
  (property "Reference" "R1" (at 22.86 143.5099 0) (show_name no) (do_not_autoplace no) (effects (font (size 1.27 1.27)) (justify left)))
  (property "Value" "10k" (at 22.86 146.0499 0) (show_name no) (do_not_autoplace no) (effects (font (size 1.27 1.27)) (justify left)))
  (property "Footprint" "Resistor_THT:R_Axial_DIN0207_L6.3mm_D2.5mm_P7.62mm_Horizontal" (at 18.542 144.78 90) (hide yes) (show_name no) (do_not_autoplace no) (effects (font (size 1.27 1.27))))
  (property "Datasheet" "" (at 20.32 144.78 0) (hide yes) (show_name no) (do_not_autoplace no) (effects (font (size 1.27 1.27))))
  (property "Description" "Resistor" (at 20.32 144.78 0) (hide yes) (show_name no) (do_not_autoplace no) (effects (font (size 1.27 1.27))))
  (pin "2")
  (pin "1"))
 (symbol
  (lib_id "power:GND")
  (at 20.32 161.29 0)
  (unit 1)
  (body_style 1)
  (exclude_from_sim no)
  (in_bom yes)
  (on_board yes)
  (in_pos_files yes)
  (dnp no)
  (fields_autoplaced yes)
  (property "Reference" "#PWR02" (at 20.32 167.64 0) (hide yes) (show_name no) (do_not_autoplace no) (effects (font (size 1.27 1.27))))
  (property "Value" "GND" (at 20.32 166.37 0) (show_name no) (do_not_autoplace no) (effects (font (size 1.27 1.27))))
  (property "Footprint" "" (at 20.32 161.29 0) (hide yes) (show_name no) (do_not_autoplace no) (effects (font (size 1.27 1.27))))
  (property "Datasheet" "" (at 20.32 161.29 0) (hide yes) (show_name no) (do_not_autoplace no) (effects (font (size 1.27 1.27))))
  (property "Description" "Power symbol creates a global label with name \"GND\" , ground" (at 20.32 161.29 0) (hide yes) (show_name no) (do_not_autoplace no) (effects (font (size 1.27 1.27))))
  (pin "1"))
 (sheet_instances
  (path ""
   (page "1")))
 (embedded_fonts no))
